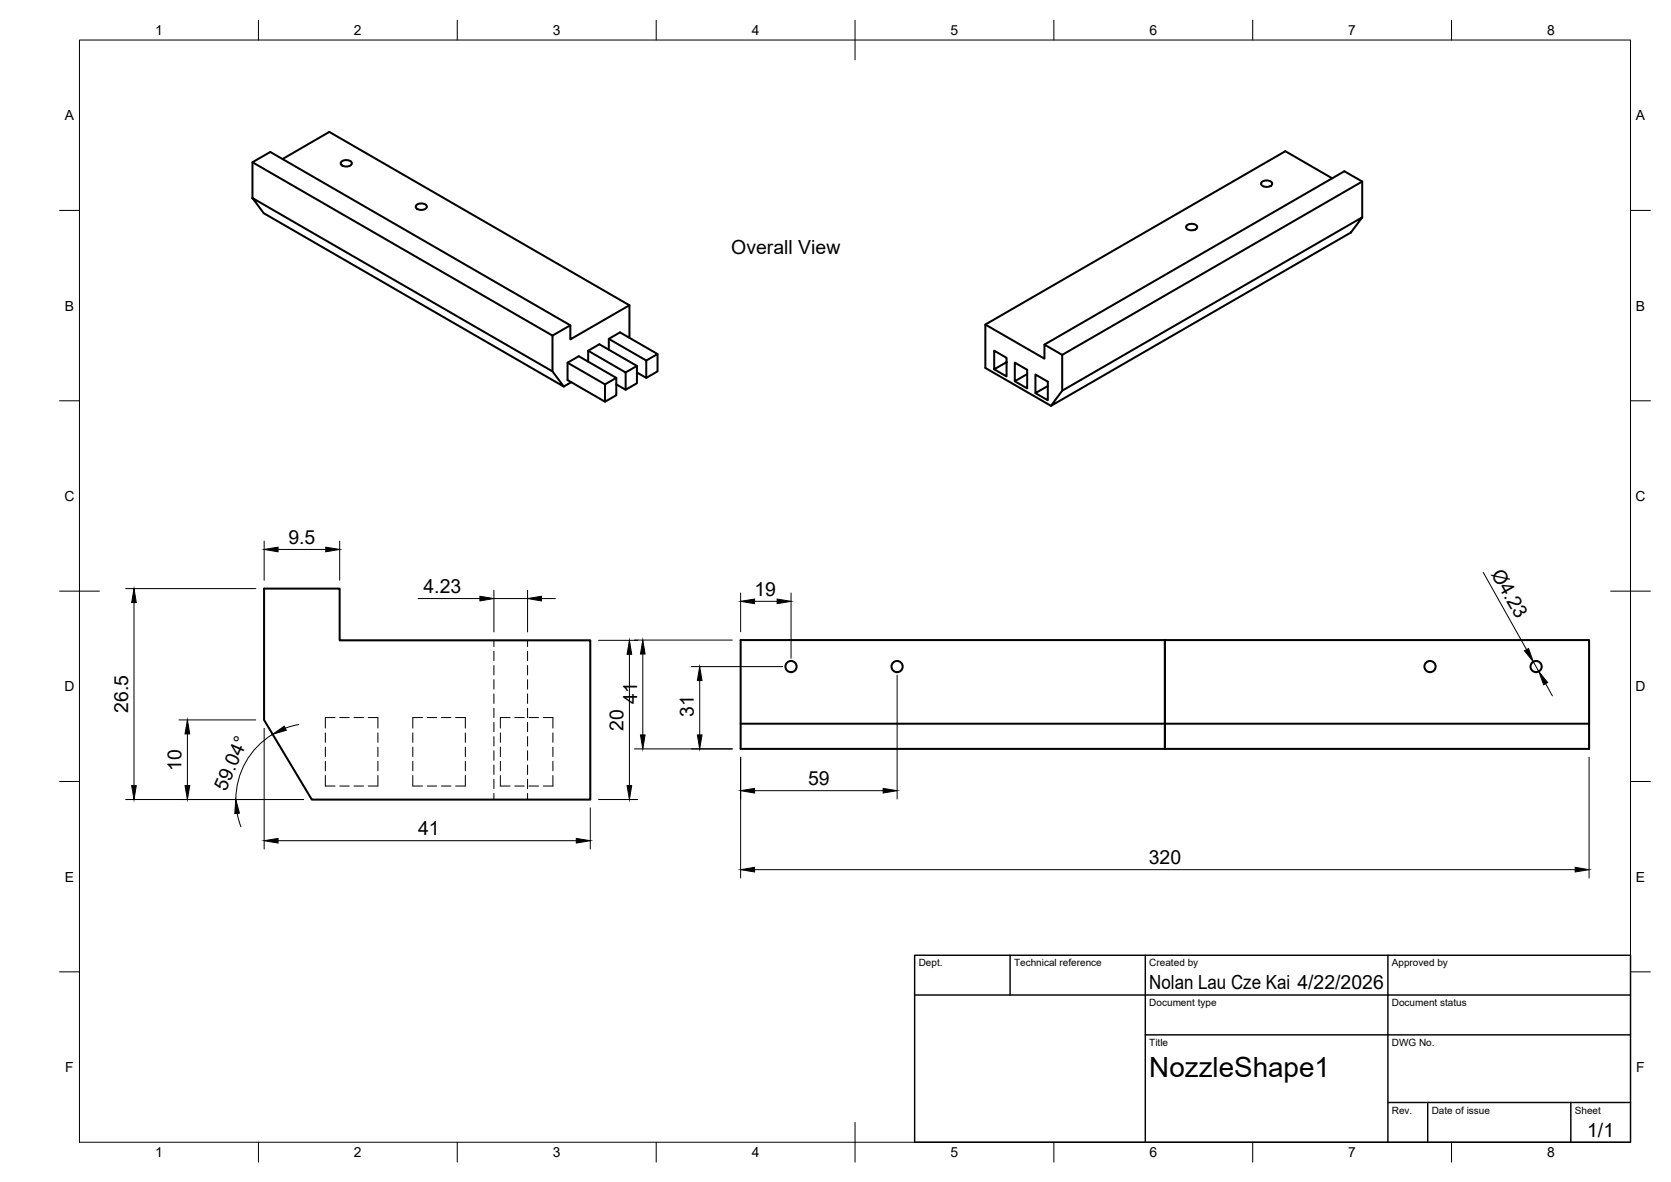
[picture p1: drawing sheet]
<svg xmlns="http://www.w3.org/2000/svg" width="420mm" height="297mm" viewBox="0 0 420 297" stroke-linecap="round" stroke-linejoin="round" font-family="sans-serif">
<!-- layer: Visible -->
<g fill="none" stroke="#000" stroke-width=".51">
<path d="M71 40l11.8-6.8 75.5 43.5M63.5 49.8l75.4 43.5 2.9 3.8-75.5-43.5zM63.5 49.8v-9l4.5-2.6 75.4 43.6M63.5 40.8l75.4 43.5M85.8 40.7a1.83 1.83 0 0 1 2.7 .2 1.57 1.57 0 0 1-2.7 .5l-.1-.5zM104.7 51.6a1.83 1.83 0 0 1 2.6 .2 1.57 1.57 0 0 1-2.6 .5l-.2-.5zM298.4 56.7a1.83 1.83 0 0 1 2.6 .2 1.57 1.57 0 0 1-2.6 .5l-.2-.5zM317.2 45.8a1.83 1.83 0 0 1 2.7 .2 1.57 1.57 0 0 1-2.7 .5l-.1-.5zM335 44.8l-11.8-6.8-75.4 43.6v10.9l16.5 9.5M342.5 54.6v-9l-4.5-2.6-75.4 43.6M342.5 45.6l-75.4 43.6M142.7 91.2l9.4 5.4v4.4l-9.4-5.5v-4.3l2.8-1.7 9.5 5.5-2.9 1.6"/>
<path d="M143.6 96l-1.8 1.1M147.9 90.9v-2.8l2.8-1.6 9.4 5.5-2.8 1.6M147.9 88.1l9.4 5.5v4.3l-2.3-1.3M153.1 87.9v-2.7l2.8-1.7 9.4 5.5-2.8 1.6M153.1 85.2l9.4 5.4v4.4l-2.4-1.4M155 95v4.3l-2.9 1.7M158.3 84.9v-8.2l-14.9 8.6v-3.5l-4.5 2.5v9M160.1 92v4.3l-2.8 1.6M165.3 89v4.3l-2.8 1.7M247.8 81.6l14.8 8.5v-3.5l4.5 2.6v9M253.1 91l-3.1 1.8v-4.7l3.1 1.8v4.7l-3.1-1.8M258.3 94l-3.1 1.8v-4.7l3.1 1.8v4.7l-3.1-1.8"/>
<path d="M263.5 97l-3.2 1.8v-4.7l3.2 1.8v4.7l-3.2-1.8M267.1 98.2l75.4-43.6-2.8 3.8-75.4 43.6zM66.4 147.9h19v13h63v40h-70l-12-20zM186.2 160.9h213.4v27.3h-213.4zM292.9 160.9v27.3M186.2 181.9h213.4"/>
<circle cx="198.9" cy="167.5" r="1.41"/>
<circle cx="225.6" cy="167.5" r="1.41"/>
<circle cx="359.6" cy="167.5" r="1.41"/>
<circle cx="386.2" cy="167.5" r="1.41"/>
</g>
<!-- layer: Hidden -->
<g fill="none" stroke="#000" stroke-width=".25">
<path d="M124.2 160.9v1.6M124.2 163.7v2.3M124.2 167.2v2.4M124.2 170.8v2.4M124.2 174.4v2.4M124.2 178v2.3M132.7 160.9v1.6M132.7 163.7v2.3M132.7 167.2v2.4M132.7 170.8v2.4M132.7 174.4v2.4M132.7 178v2.3"/>
<path d="M81.8 194.9v2.6h2.4M81.8 184.2v2.3M81.8 187.8v2.3M81.8 191.3v2.4M84.2 180.3h-2.4v2.7M85.4 180.3h2.4M85.4 197.5h2.4M89 180.3h2.4M89 197.5h2.4M92.6 180.3h2.4v2.7M95 194.9v2.6h-2.4M95 184.2v2.3"/>
<path d="M95 187.8v2.3M95 191.3v2.4M103.8 194.9v2.6h2.4M103.8 184.2v2.3M103.8 187.8v2.3M103.8 191.3v2.4M106.2 180.3h-2.4v2.7M107.4 180.3h2.4M107.4 197.5h2.4M111 180.3h2.4M111 197.5h2.4M114.6 180.3h2.4v2.7"/>
<path d="M117 194.9v2.6h-2.4M117 184.2v2.3M117 187.8v2.3M117 191.3v2.4M124.2 181.5v2.4M124.2 185.1v2.4M124.2 188.7v2.4M124.2 192.2v2.4M124.2 195.8v2.4M124.2 199.4v1.5M125.8 184.2v2.3M125.8 187.8v2.3"/>
<path d="M125.8 191.3v2.4M125.8 194.9v2.6h2.4M128.2 180.3h-2.4v2.7M129.4 180.3h2.4M129.4 197.5h2.4M132.7 181.5v2.4M132.7 185.1v2.4M132.7 188.7v2.4M132.7 192.2v2.4M132.7 195.8v2.4M132.7 199.4v1.5M133 180.3h2.4"/>
<path d="M133 197.5h2.4M136.6 180.3h2.4v2.7M139 184.2v2.3M139 187.8v2.3M139 191.3v2.4M139 194.9v2.6h-2.4"/>
</g>
<!-- layer: BORDER -->
<g fill="none" stroke="#000" stroke-width=".25">
<path d="M20 10.1h390v276.9h-390zM65 5.1v5M115 5.1v5M165 5.1v5M215 5.1v10M265 5.1v5M315 5.1v5M365 5.1v5M15 52.9h5M410 52.9h5M15 100.7h5M410 100.7h5"/>
<path d="M15 148.6h10M405 148.6h10M15 196.4h5M410 196.4h5M15 244.2h5M410 244.2h5M65 287v5M115 287v5M165 287v5M215 282.1v9.9M265 287v5M315 287v5"/>
<path d="M365 287v5"/>
</g>
<!-- layer: TITLEBLOCK -->
<path d="M230 240.1h180v46.9h-180zM230 250h180M254 240.1v9.9M288 240.1v46.9M349 240.1v46.9M288 260.1h122M349 277.1h61M359 277.1v9.9M395 277.1v9.9" fill="none" stroke="#000" stroke-width=".36"/>
<!-- layer: FD_Dimensions -->
<g fill="none" stroke="#000" stroke-width=".25">
<path d="M66.4 136v9.8M69.9 138.1h12M85.4 136v9.8M31.6 147.9h32.7M33.7 151.4v46M105.1 150.4h15.6M124.2 148.3v10.5M124.2 150.4h8.5M132.7 148.3v10.5M136.1 150.4h3.5M186.2 149v9.8M189.7 151.1h5.7"/>
<path d="M198.9 149v16.4M373 143.9l10.8 19.3M150.5 160.9h9.9M158.3 164.4v33M159.5 160.9h24.6M161.6 164.4v20.3M173.8 167.5h23M175.9 171v13.7M225.6 169.6v31.2M385.5 166.3l1.4 2.5M388.6 171.8l1.7 3.1M45 180.9h19.3"/>
<path d="M47.1 184.4v13M66.4 183v30.4M68.6 184.5a19.1 19.1 0 0 0-9.3 16.4M75.1 182.1l-3.4 .9M159.5 188.2h24.6M186.2 190.3v30.3M189.7 198.7h32.4M399.6 190.3v30.3M31.6 200.9h44.7M59.6 204.4l1 3.4M69.9 211.3h75M148.4 203v10.4"/>
<path d="M150.5 200.9h9.9M189.7 218.6h206.4"/>
</g>
<g fill="#000" stroke="#000" stroke-width=".25">
<path d="M66.4 138.1l3.5-.6v1.2zM81.9 137.5l3.5 .6-3.5 .6zM33.7 147.9l.6 3.5h-1.2zM120.7 149.8l3.5 .6-3.5 .6zM132.7 150.4l3.4-.6v1.2zM186.2 151.1l3.5-.6v1.2zM195.4 150.5l3.5 .6-3.5 .6zM158.3 160.9l.5 3.5h-1.1zM161.6 160.9l.6 3.5h-1.2zM175.9 167.5l.6 3.5h-1.2zM383.3 163.5l1-.5 1.2 3.3zM386.9 168.8l2.2 2.7-1 .6z"/>
<path d="M33.1 197.4h1.2l-.6 3.5zM46.5 197.4h1.2l-.6 3.5zM47.1 180.9l.6 3.5h-1.2zM68.6 184.5l2.9-2 .5 1zM157.7 197.4h1.1l-.5 3.5zM161 184.7h1.2l-.6 3.5zM175.3 184.7h1.2l-.6 3.5zM186.2 198.7l3.5-.6v1.2zM222.1 198.1l3.5 .6-3.5 .6zM59.3 200.9l.9 3.5-1.2 .1zM66.4 211.3l3.5-.6v1.2zM144.9 210.7l3.5 .6-3.5 .6z"/>
<path d="M186.2 218.6l3.5-.6v1.1zM396.1 218l3.5 .6-3.5 .5z"/>
</g>
<text font-size="7" x="289" y="270.6">NozzleShape1</text>
<g font-size="4.9">
<text x="183.9" y="63.9">Overall View</text>
<text x="72.5" y="136.6">9.5</text>
<text x="106.5" y="149">4.23</text>
<text x="189.7" y="149.7">19</text>
<text x="374.9" y="144.2" transform="rotate(61 374.9 144.2)">Ø4.23</text>
<text x="32.2" y="179.2" transform="rotate(-90 32.2 179.2)">26.5</text>
<text x="160.2" y="176.8" transform="rotate(-90 160.2 176.8)">41</text>
<text x="156.8" y="183.6" transform="rotate(-90 156.8 183.6)">20</text>
<text x="174.5" y="180.2" transform="rotate(-90 174.5 180.2)">31</text>
<text x="45.7" y="193.8" transform="rotate(-90 45.7 193.8)">10</text>
<text x="203.2" y="197.2">59</text>
<text x="56.7" y="199" transform="rotate(-66 56.7 199)">59.04°</text>
<text x="105.1" y="209.9">41</text>
<text x="288.8" y="217.1">320</text>
<text x="289" y="248.5">Nolan Lau Cze Kai 4/22/2026</text>
<text x="399.1" y="285.7">1/1</text>
</g>
<g font-size="3.5">
<text x="39" y="8.8">1</text>
<text x="89" y="8.8">2</text>
<text x="139" y="8.8">3</text>
<text x="189" y="8.8">4</text>
<text x="239" y="8.8">5</text>
<text x="289" y="8.8">6</text>
<text x="339" y="8.8">7</text>
<text x="389" y="8.8">8</text>
<text x="16.3" y="30.2">A</text>
<text x="411.3" y="30.2">A</text>
<text x="16.3" y="78">B</text>
<text x="411.3" y="78">B</text>
<text x="16.2" y="125.9">C</text>
<text x="411.2" y="125.9">C</text>
<text x="16.2" y="173.7">D</text>
<text x="411.2" y="173.7">D</text>
<text x="16.3" y="221.6">E</text>
<text x="411.3" y="221.6">E</text>
<text x="16.4" y="269.4">F</text>
<text x="411.4" y="269.4">F</text>
<text x="39" y="290.8">1</text>
<text x="89" y="290.8">2</text>
<text x="139" y="290.8">3</text>
<text x="189" y="290.8">4</text>
<text x="239" y="290.8">5</text>
<text x="289" y="290.8">6</text>
<text x="339" y="290.8">7</text>
<text x="389" y="290.8">8</text>
</g>
<g font-size="2.5">
<text x="231" y="242.9">Dept.</text>
<text x="255" y="242.9">Technical reference</text>
<text x="289" y="242.9">Created by</text>
<text x="350" y="242.9">Approved by</text>
<text x="289" y="252.8">Document type</text>
<text x="350" y="252.8">Document status</text>
<text x="289" y="262.9">Title</text>
<text x="350" y="262.9">DWG No.</text>
<text x="350" y="279.9">Rev.</text>
<text x="360" y="279.9">Date of issue</text>
<text x="396" y="279.9">Sheet</text>
</g>
</svg>
